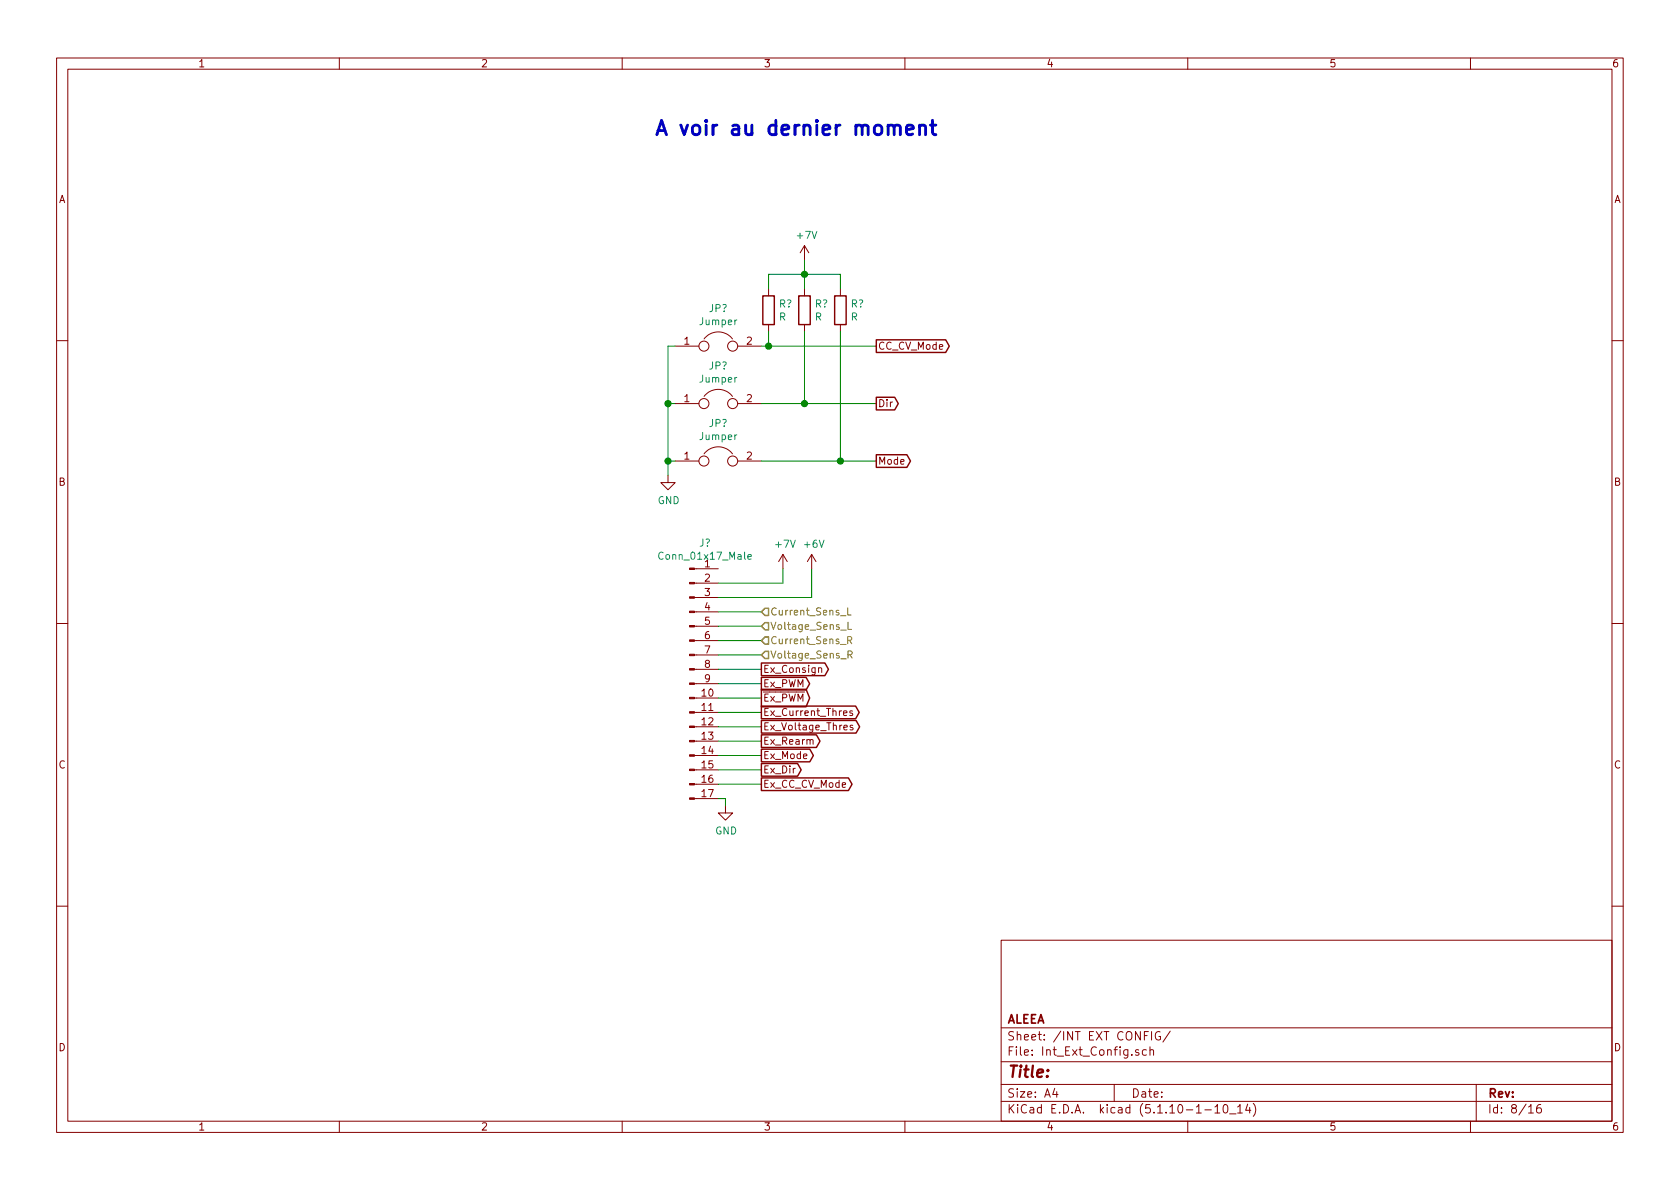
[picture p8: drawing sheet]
EESchema Schematic File Version 4
EELAYER 30 0
EELAYER END
$Descr A4 11693 8268
encoding utf-8
Sheet 8 16
Title ""
Date ""
Rev ""
Comp "ALEEA"
Comment1 ""
Comment2 ""
Comment3 ""
Comment4 ""
$EndDescr
$Comp
L power:GND #PWR0108
U 1 1
P 5050 5600
F 0 "#PWR0108" H 5050 5350 50  0001 C CNN
F 1 "GND" H 5055 5427 50  0000 C CNN
F 2 "" H 5050 5600 50  0001 C CNN
F 3 "" H 5050 5600 50  0001 C CNN
	1    5050 5600
	1    0    0    -1  
$EndComp
Wire Wire Line
	5050 5600 5050 5550
Wire Wire Line
	5050 5550 5000 5550
Wire Wire Line
	5300 5450 5000 5450
Wire Wire Line
	5300 5350 5000 5350
$Comp
L power:GND #PWR0109
U 1 1
P 4650 3300
F 0 "#PWR0109" H 4650 3050 50  0001 C CNN
F 1 "GND" H 4655 3127 50  0000 C CNN
F 2 "" H 4650 3300 50  0001 C CNN
F 3 "" H 4650 3300 50  0001 C CNN
	1    4650 3300
	1    0    0    -1  
$EndComp
Text GLabel 5300 5350 2    50   Output ~ 0
Ex_Dir
Text GLabel 5300 5450 2    50   Output ~ 0
Ex_CC_CV_Mode
Text GLabel 6100 3200 2    50   Output ~ 0
Mode
Wire Wire Line
	4700 3200 4650 3200
Wire Wire Line
	4650 3200 4650 3300
Text GLabel 5300 5250 2    50   Output ~ 0
Ex_Mode
Wire Wire Line
	5300 5250 5000 5250
Wire Wire Line
	5650 3950 5650 4150
Wire Wire Line
	5450 3950 5450 4050
Text GLabel 5300 5150 2    50   Output ~ 0
Ex_Rearm
Wire Wire Line
	5300 5150 5000 5150
Text GLabel 5300 5050 2    50   Output ~ 0
Ex_Voltage_Thres
Text GLabel 5300 4950 2    50   Output ~ 0
Ex_Current_Thres
Wire Wire Line
	5300 5050 5000 5050
Wire Wire Line
	5300 4950 5000 4950
Connection ~ 4650 3200
Wire Wire Line
	5600 1900 5600 1800
Connection ~ 4650 2800
Wire Wire Line
	4650 2400 4650 2800
Wire Wire Line
	4700 2400 4650 2400
Wire Wire Line
	4650 2800 4650 3200
Wire Wire Line
	4700 2800 4650 2800
Text GLabel 6100 2400 2    50   Output ~ 0
CC_CV_Mode
Wire Wire Line
	5350 2400 5300 2400
Text GLabel 6100 2800 2    50   Output ~ 0
Dir
Wire Wire Line
	5350 1900 5350 2000
Text GLabel 5300 4750 2    50   Output ~ 0
Ex_PWM
Text GLabel 5300 4850 2    50   Output ~ 0
~Ex_PWM
Wire Wire Line
	5300 4750 5000 4750
Wire Wire Line
	5000 4850 5300 4850
Text GLabel 5300 4650 2    50   Output ~ 0
Ex_Consign
Text HLabel 5300 4250 2    50   Input ~ 0
Current_Sens_L
Text HLabel 5300 4350 2    50   Input ~ 0
Voltage_Sens_L
Text HLabel 5300 4450 2    50   Input ~ 0
Current_Sens_R
Text HLabel 5300 4550 2    50   Input ~ 0
Voltage_Sens_R
$Comp
L Device:Jumper JP?
U 1 1
P 5000 2800
F 0 "JP?" H 5000 3064 50  0000 C CNN
F 1 "Jumper" H 5000 2973 50  0000 C CNN
F 2 "" H 5000 2800 50  0001 C CNN
F 3 "~" H 5000 2800 50  0001 C CNN
	1    5000 2800
	1    0    0    -1  
$EndComp
$Comp
L Device:Jumper JP?
U 1 1
P 5000 2400
F 0 "JP?" H 5000 2664 50  0000 C CNN
F 1 "Jumper" H 5000 2573 50  0000 C CNN
F 2 "" H 5000 2400 50  0001 C CNN
F 3 "~" H 5000 2400 50  0001 C CNN
	1    5000 2400
	1    0    0    -1  
$EndComp
$Comp
L Device:Jumper JP?
U 1 1
P 5000 3200
F 0 "JP?" H 5000 3464 50  0000 C CNN
F 1 "Jumper" H 5000 3373 50  0000 C CNN
F 2 "" H 5000 3200 50  0001 C CNN
F 3 "~" H 5000 3200 50  0001 C CNN
	1    5000 3200
	1    0    0    -1  
$EndComp
$Comp
L Device:R R?
U 1 1
P 5350 2150
F 0 "R?" H 5420 2196 50  0000 L CNN
F 1 "R" H 5420 2105 50  0000 L CNN
F 2 "" V 5280 2150 50  0001 C CNN
F 3 "~" H 5350 2150 50  0001 C CNN
	1    5350 2150
	1    0    0    -1  
$EndComp
$Comp
L Device:R R?
U 1 1
P 5600 2150
F 0 "R?" H 5670 2196 50  0000 L CNN
F 1 "R" H 5670 2105 50  0000 L CNN
F 2 "" V 5530 2150 50  0001 C CNN
F 3 "~" H 5600 2150 50  0001 C CNN
	1    5600 2150
	1    0    0    -1  
$EndComp
$Comp
L Device:R R?
U 1 1
P 5850 2150
F 0 "R?" H 5920 2196 50  0000 L CNN
F 1 "R" H 5920 2105 50  0000 L CNN
F 2 "" V 5780 2150 50  0001 C CNN
F 3 "~" H 5850 2150 50  0001 C CNN
	1    5850 2150
	1    0    0    -1  
$EndComp
Connection ~ 5600 1900
Wire Wire Line
	5350 1900 5600 1900
Wire Wire Line
	5600 2000 5600 1900
Wire Wire Line
	5850 1900 5850 2000
Wire Wire Line
	5600 1900 5850 1900
Wire Wire Line
	5300 3200 5850 3200
Wire Wire Line
	5300 2800 5600 2800
Wire Wire Line
	5350 2300 5350 2400
Connection ~ 5600 2800
Wire Wire Line
	5600 2800 6100 2800
Wire Wire Line
	5600 2300 5600 2800
Wire Wire Line
	5850 2300 5850 3200
Connection ~ 5850 3200
Wire Wire Line
	5850 3200 6100 3200
Wire Wire Line
	5350 2400 6100 2400
Connection ~ 5350 2400
$Comp
L Connector:Conn_01x17_Male J?
U 1 1
P 4800 4750
F 0 "J?" H 4908 5731 50  0000 C CNN
F 1 "Conn_01x17_Male" H 4908 5640 50  0000 C CNN
F 2 "" H 4800 4750 50  0001 C CNN
F 3 "~" H 4800 4750 50  0001 C CNN
	1    4800 4750
	1    0    0    -1  
$EndComp
Wire Wire Line
	5000 4650 5300 4650
Wire Wire Line
	5300 4550 5000 4550
Wire Wire Line
	5000 4450 5300 4450
Wire Wire Line
	5300 4350 5000 4350
Wire Wire Line
	5000 4250 5300 4250
Wire Wire Line
	5650 4150 5000 4150
Wire Wire Line
	5000 4050 5450 4050
Text Notes 4550 950  0    100  ~ 20
A voir au dernier moment
$Comp
L Sesame:+7V #PWR0128
U 1 1
P 5600 1800
F 0 "#PWR0128" H 5600 1650 50  0001 C CNN
F 1 "+7V" H 5615 1973 50  0000 C CNN
F 2 "" H 5600 1800 50  0001 C CNN
F 3 "" H 5600 1800 50  0001 C CNN
	1    5600 1800
	1    0    0    -1  
$EndComp
$Comp
L Sesame:+7V #PWR0129
U 1 1
P 5450 3950
F 0 "#PWR0129" H 5450 3800 50  0001 C CNN
F 1 "+7V" H 5465 4123 50  0000 C CNN
F 2 "" H 5450 3950 50  0001 C CNN
F 3 "" H 5450 3950 50  0001 C CNN
	1    5450 3950
	1    0    0    -1  
$EndComp
$Comp
L power:+6V #PWR0130
U 1 1
P 5650 3950
F 0 "#PWR0130" H 5650 3800 50  0001 C CNN
F 1 "+6V" H 5665 4123 50  0000 C CNN
F 2 "" H 5650 3950 50  0001 C CNN
F 3 "" H 5650 3950 50  0001 C CNN
	1    5650 3950
	1    0    0    -1  
$EndComp
$EndSCHEMATC
